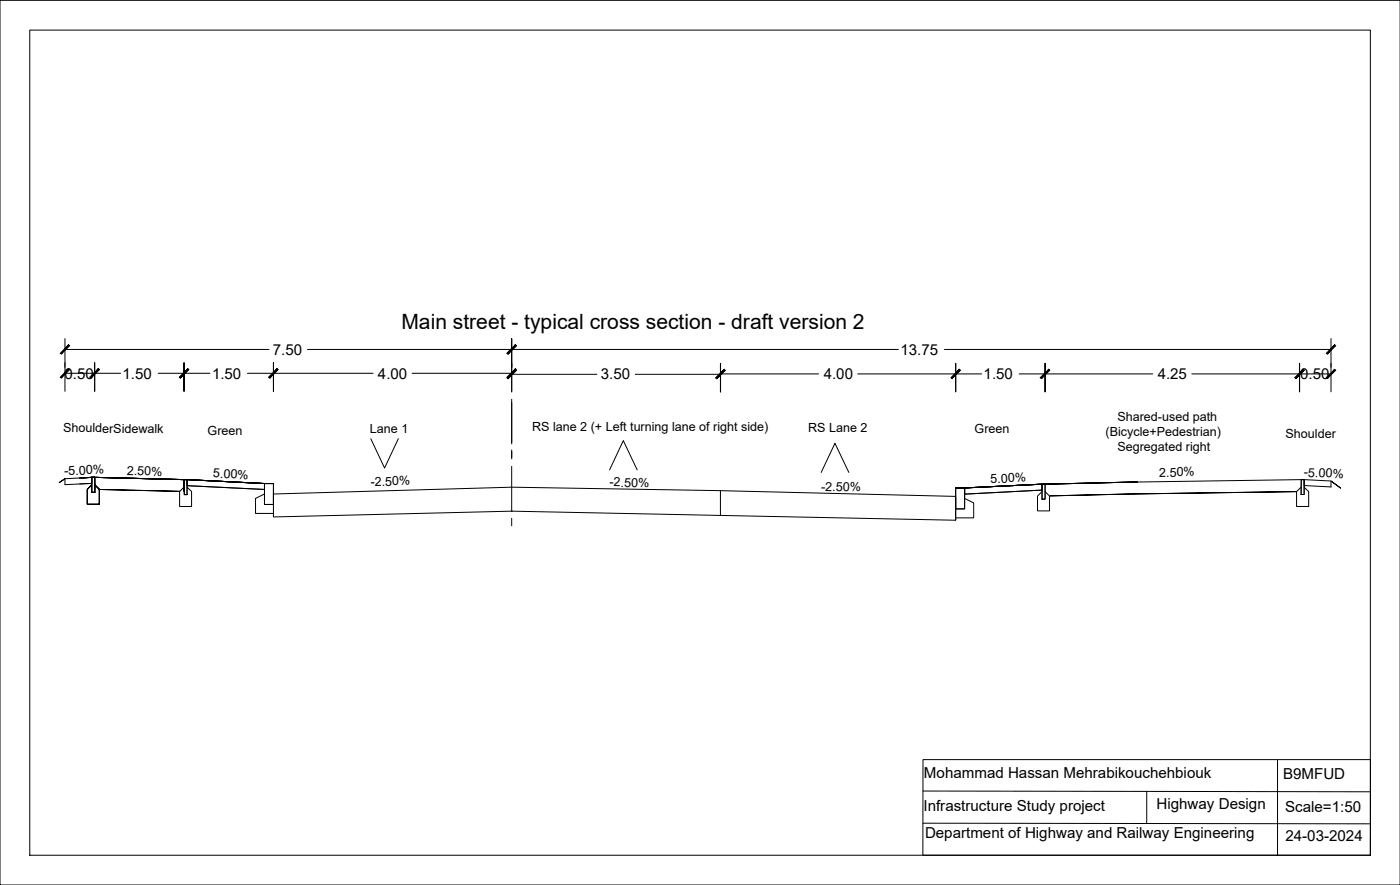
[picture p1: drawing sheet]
<svg xmlns="http://www.w3.org/2000/svg" width="470mm" height="297mm" viewBox="0 0 470 297" stroke-linecap="round" stroke-linejoin="round" font-family="sans-serif">
<!-- layer: PDF4_PDF_C-ROAD-SECT-N -->
<path d="M30.8 160.2a1597.1 1597.1 0 0 1 61 2.1 1424.9 1424.9 0 0 0-61-2.1zM30.8 160.2h1l-5 .3M320.8 163.8a1433.9 1433.9 0 0 1 61-2 1600.5 1600.5 0 0 0-61 2z" fill="none" stroke="#000" stroke-width=".34"/>
<!-- layer: PDF4_PDF_C-ROAD-CORR -->
<path d="M26.8 160.5l5-.3zM30.8 160.2a1597.1 1597.1 0 0 1 61 2.1 1424.9 1424.9 0 0 0-61-2.1zM320.8 163.8a1433.9 1433.9 0 0 1 61-2 1600.5 1600.5 0 0 0-61 2zM436.8 161l-55 .8" fill="none" stroke="#000" stroke-width=".34"/>
<!-- layer: PDF4_PDF_C-ROAD-LINK -->
<g fill="none" stroke="#000" stroke-width=".34">
<path d="M21.8 160.7l9-.5v2l-9 .5M21.8 160.7l-2.1 1.4 2.1-1.4M26.8 160.5l4-.3v2l-4 .2M30.7 162.7l-1.4 1.5v5h4v-5l-1.5-1.5 1.6 1.6v5h-4.1v-5l1.5-1.6-1.5 1.5v5.1h4.1v-5.1l-1.6-1.5M30.7 160.2h1.1v5.1h-1zM30.8 160.2h.9l.1 5.1h-1zM30.8 160.2v2M31.7 160.2l.1 4.1-.1-4.1 30.1 .8v4v-4zM60.3 164.9l-26.9-.6 26.9 .6M61.8 161h1v5h-1zM61.8 163.5l-1.5 1.5v5h4v-5l-1.5-1.5M62.8 161l26 1.3v2l-26-1.3z"/>
<path d="M88.8 162.3h3v7h-3zM88.8 165.8l-3 1.5v5h6M320.8 163.8h3v7h-3zM323.8 163.8l26-1.3v2l-26 1.3zM323.8 167.3l3 1.5v5h-6M349.8 162.5h1v5h-1zM349.8 165l-1.6 1.5v5h4.1v-5l-1.5-1.5M379.2 165.8l-27 .6 27-.6M435.2 165l-56 .8 56-.8M436.7 163.5l-1.5 1.5v5h4.1v-5l-1.6-1.5M436.8 161h.9v5h-1zM446.7 161.4l-9-.4v2l9 .4"/>
<path d="M450 163.8l-3.3-2.4 3.3 2.4"/>
</g>
<!-- layer: PDF4_PDF_0 -->
<path d="M171.7 134v15M124.5 147.3l4.6 9.8 4.6-9.8M171.7 151v3M171.7 156.5v15.1M204.6 157.7l4.6-9.8 4.7 9.8M275.6 158.6l4.6-9.8 4.7 9.8M171.7 174v2.5" fill="none" stroke="#000" stroke-width=".34"/>
<!-- layer: PDF4_0 -->
<g fill="none" stroke="#000" stroke-width=".34">
<path d="M21.8 117.3h68.5M21.8 113.7v17.6M103.2 117.3h198.3M171.7 113.7v9.6v-9.6M317 117.3h129.7M446.7 113.7v17.8M21.8 125.3h18.7M31.7 121.7v9.6M31.8 121.7v9.6M53.1 125.3h17.3M61.8 121.7v9.6v-9.6M83.1 125.3h42.1"/>
<path d="M91.8 121.7v9.6v-9.6M138.3 125.3h33.4M171.7 121.7v9.9M171.7 125.6h28.6M213.2 125.6h28.6M241.9 121.9l-.1 9.7M241.9 125.5h32.8M287.9 125.5h41.6M320.8 121.9v9.6M342.1 125.5h44.8M350.8 121.9v9.6v-9.6M400 125.5h46.7"/>
<path d="M436.2 121.9v9.6M21.8 160.7v2M91.8 165.8l79.9-2.3 69.1 1.2 80 1.9v8l-149.2-3M91.8 165.5v8l80.2-1.9M241.8 164.7v8.3M320.8 166.6v8M446.7 161.4v2.1M309.8 255h150.2v32h-150.2zM428.8 255.1v31.9M309.8 265.5l150.2 .3M309.8 276.3l150.2 .2M384.9 265.6v10.8"/>
</g>
<g fill="#000" stroke="#000" stroke-width=".34">
<path d="M23 115.7l-2.5 3.1 2.9-2.7zM23 115.7l-2.5 3.1-.3-.2z"/>
<path d="M170.2 118.6l.3 .2 2.5-3.1zM173 115.7l.3 .4-2.8 2.7z"/>
<path d="M173 115.7l-2.5 3.1 2.8-2.7zM173 115.7l-2.5 3.1-.3-.2z"/>
<path d="M448 115.7l-2.8 2.9 .3 .2zM448 115.7l.3 .4-2.8 2.7z"/>
<path d="M23 123.8l-2.5 3.1 2.9-2.8zM23 123.8l-2.5 3.1-.3-.3z"/>
<path d="M33 123.8l-2.8 2.8 .3 .3zM33 123.8l.4 .3-2.9 2.8z"/>
<path d="M33 123.8l-2.5 3.1 2.8-2.8zM33 123.8l-2.5 3.1-.3-.3z"/>
<path d="M63 123.8l-2.8 2.8 .3 .3zM63 123.8l.3 .3-2.8 2.8z"/>
<path d="M63 123.8l-2.5 3.1 2.8-2.8zM63 123.8l-2.5 3.1-.3-.3z"/>
<path d="M93 123.8l-2.8 2.8 .4 .3zM93 123.8l.3 .3-2.7 2.8z"/>
<path d="M93 123.8l-2.4 3.1 2.7-2.8zM93 123.8l-2.4 3.1-.4-.3z"/>
<path d="M170.2 126.6l.3 .3 2.5-3.1zM173 123.8l.3 .3-2.8 2.8z"/>
<path d="M173 124.1l-2.5 3 2.8-2.7zM170.2 126.9l2.8-2.8-2.5 3z"/>
<path d="M240.2 126.9l.3 .2 2.5-3zM243 124.1l.4 .3-2.9 2.7z"/>
<path d="M243.1 124l-2.5 3 2.8-2.7zM243.1 124l-2.5 3-.3-.2z"/>
<path d="M322 124l-2.7 2.8 .2 .2zM322 124l.3 .3-2.8 2.7z"/>
<path d="M322 124l-2.5 3 2.8-2.7zM322 124l-2.5 3-.3-.2z"/>
<path d="M349.2 126.8l.3 .2 2.5-3zM352 124l.3 .3-2.8 2.7z"/>
<path d="M352 124l-2.5 3 2.8-2.7zM349.2 126.8l2.8-2.8-2.5 3z"/>
<path d="M434.6 126.8l.3 .2 2.5-3zM437.4 124l.3 .3-2.8 2.7z"/>
<path d="M437.5 124l-2.5 3 2.8-2.7zM437.5 124l-2.5 3-.3-.2z"/>
<path d="M445.2 126.8l.3 .2 2.5-3zM448 124l.3 .3-2.8 2.7z"/>
</g>
<!-- layer: 0 -->
<path d="M0 .1h469.9v296.9h-469.9zM10 10.1h450v276.9h-450z" fill="none" stroke="#000" stroke-width=".34"/>
<text font-size="7.1" x="134.7" y="110.3">Main street - typical cross section - draft version 2</text>
<g font-size="5.1">
<text x="91.6" y="119">7.50</text>
<text x="302.2" y="119">13.75</text>
<text x="21.7" y="127.1">0.50</text>
<text x="41.1" y="127.1">1.50</text>
<text x="71.2" y="127.1">1.50</text>
<text x="126.9" y="127.1">4.00</text>
<text x="201.7" y="127.3">3.50</text>
<text x="276.5" y="127.2">4.00</text>
<text x="330.2" y="127.2">1.50</text>
<text x="388.6" y="127.2">4.25</text>
<text x="436.4" y="127.2">0.50</text>
<text x="310.1" y="261.2">Mohammad Hassan Mehrabikouchehbiouk</text>
<text x="430.7" y="261.4">B9MFUD</text>
<text x="310" y="272.1">Infrastructure Study project</text>
<text x="388.2" y="271.6">Highway Design</text>
<text x="431.3" y="272.6">Scale=1:50</text>
<text x="310.5" y="281.2">Department of Highway and Railway Engineering</text>
<text x="431.5" y="282.2">24-03-2024</text>
</g>
<g font-size="4.2">
<text x="375.1" y="141.3">Shared-used path</text>
<text x="21.2" y="144.9" transform="rotate(1 21.2 144.9)">ShoulderSidewalk</text>
<text x="69.7" y="145.9">Green</text>
<text x="124.2" y="145.5">Lane 1</text>
<text x="178.6" y="144.7">RS lane 2 (+ Left turning lane of right side)</text>
<text x="271.3" y="144.9">RS Lane 2</text>
<text x="327.1" y="145.3">Green</text>
<text x="371.1" y="146.3">(Bicycle+Pedestrian)</text>
<text x="431.5" y="147.1">Shoulder</text>
<text x="375.1" y="151.3">Segregated right</text>
<text x="21.6" y="159.5" transform="rotate(-3 21.6 159.5)">-5.00%</text>
<text x="42.5" y="159.4" transform="rotate(2 42.5 159.4)">2.50%</text>
<text x="71.5" y="160.3" transform="rotate(3 71.5 160.3)">5.00%</text>
<text x="389.1" y="160" transform="rotate(-1 389.1 160)">2.50%</text>
<text x="437.6" y="159.9" transform="rotate(3 437.6 159.9)">-5.00%</text>
<text x="124.4" y="163.1" transform="rotate(-1 124.4 163.1)">-2.50%</text>
<text x="204.6" y="163.2" transform="rotate(1 204.6 163.2)">-2.50%</text>
<text x="275.6" y="164.7" transform="rotate(1 275.6 164.7)">-2.50%</text>
<text x="332.5" y="162.2" transform="rotate(-3 332.5 162.2)">5.00%</text>
</g>
</svg>
